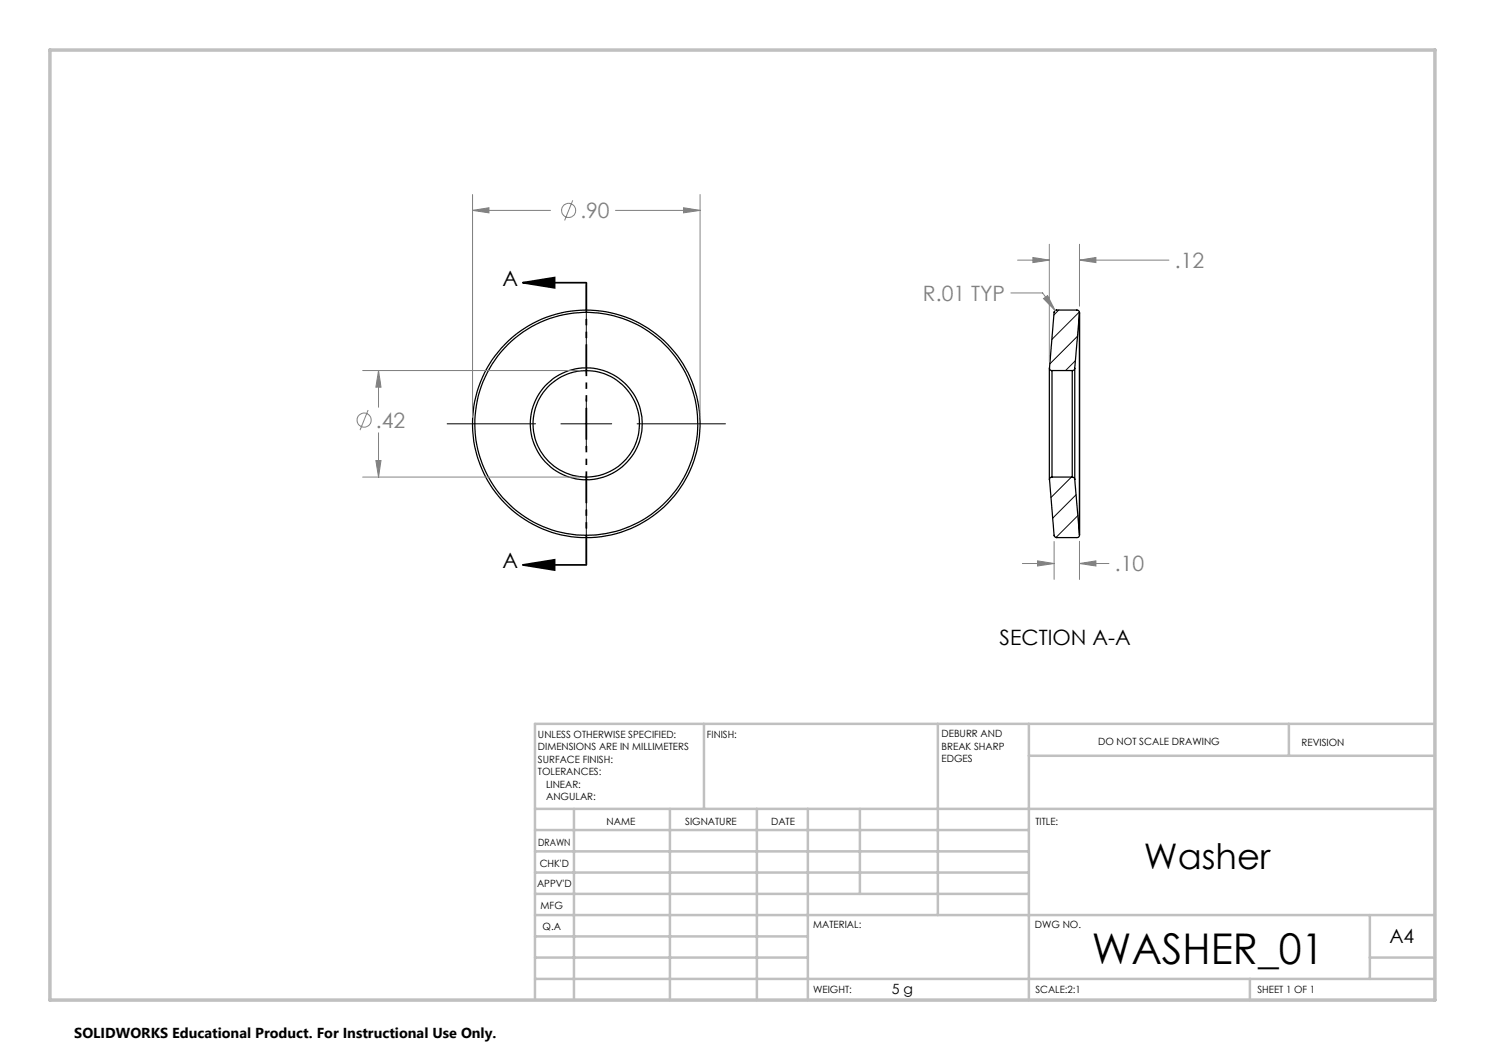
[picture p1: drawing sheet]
<svg xmlns="http://www.w3.org/2000/svg" width="297mm" height="210mm" viewBox="0 0 297 210" stroke-linecap="round" stroke-linejoin="round" font-family="sans-serif">
<g fill="none" stroke="#000" stroke-width=".25">
<path d="M209.9 73.6v22.3M210.4 74.1v21.3M210.4 74.1h4.1M214.5 74.1v21.3M214.9 73.7a.43 .43 0 0 1-.4 .4M214.9 73.7v22.2M215.9 62.5v44.5M215.9 62.6a.54 .54 0 0 0-.5-.6h-4.2l-.3 .3-1 11.3a.44 .44 0 0 0 .5 .5M215.9 62.6v44.4M215.9 62.6l-1 11.1M210.4 95.4a.44 .44 0 0 0-.5 .5l.9 11.3 .4 .3h4.2a.49 .49 0 0 0 .5-.5M210.4 95.4h4.1"/>
<path d="M214.5 95.4l.2 .1 .2 .4M214.9 95.9l1 11.1"/>
<circle cx="117.2" cy="84.8" r="10.6"/>
<circle cx="117.3" cy="84.8" r="22.8"/>
<circle cx="117.3" cy="84.8" r="22.3"/>
<circle cx="117.3" cy="84.8" r="11.2"/>
</g>
<g fill="none" stroke="#000" stroke-width=".2">
<path d="M117.3 56.9v17.7M117.3 79.7v10.1M211.7 62l-.9 1M215.1 72.1l-2 2M215.5 67.2l-5.6 5.6M215.9 62.4l-5.5 5.5M89.4 84.8h17.7M112.2 84.8h10.1M117.3 94.9v17.7M127.4 84.8h17.7M214.3 95.4l-4.1 4.1M215.2 98.9l-4.7 4.7"/>
<path d="M215.6 103.1l-4.4 4.4"/>
</g>
<g fill="none" stroke="#808080" stroke-width=".2">
<path d="M94.5 38.9v44.6M140 38.9v44.6M94.5 42.1l3.3-.6v1.1zM94.5 42.1h15.6M114.5 40.1l-1.6 4M123.1 42.1h16.9M136.7 41.5l3.3 .6-3.3 .5zM202.2 58.6h6.3l2.5 3.5M203.5 52h6.4M206.6 51.5l3.3 .5-3.3 .5zM208.7 59.7l.8-.6 1.5 3zM209.9 48.9v23.4"/>
<path d="M215.9 52l3.3-.5v1zM215.9 48.9v12.3M215.9 52h17.9M72.5 74.1h43.5M75.7 74.1l.5 3.3h-1zM75.7 74.1v7.3M72.5 95.4h43.5M73.6 82l-1.6 4M75.2 92.1h1l-.5 3.3zM75.7 86.6v8.8M204.5 112.7h6.3M207.5 112.2l3.3 .5-3.3 .5z"/>
<path d="M210.8 108.3v7.6M215.9 112.7l3.3-.5v1zM215.9 108.3v7.6M215.9 112.7h5.9"/>
<circle cx="113.7" cy="42.1" r="1.41"/>
<circle cx="72.8" cy="84" r="1.4"/>
</g>
<path d="M104.6 56.5l6.3-1v2.1zM104.6 56.5h12.7M104.6 113l6.3-1v2zM104.6 113h12.7" fill="none" stroke="#000" stroke-width=".35"/>
<path d="M117.3 56.5v56.5" fill="none" stroke="#000" stroke-width=".35" stroke-dasharray="6.3 1.3 1.3 1.3 1.3 1.3" stroke-dashoffset=".4" stroke-linecap="butt"/>
<g fill="none" stroke="#c0c0c0" stroke-width=".5">
<path d="M140.8 144.8v17M187.6 144.8v38.2M205.8 144.8v55.2M205.8 151.2h81.2M257.8 144.8v6.4M287 144.8h-180v55.2M107 161.8h180M107 178.8h98.8M107 174.5h98.8M107 170.3h98.8M107 166h98.8M114.8 161.8v38.2"/>
<path d="M134 161.8v38.2M151.4 161.8v38.2M161.6 161.8v38.2M172 161.8v17M107 195.8h180M107 191.5h54.6M107 187.3h54.6M107 183h180M250 195.8v4.2M274 191.5h13M274 183v12.8"/>
</g>
<path d="M10 10h277v190h-277z" fill="none" stroke="#c0c0c0" stroke-width=".7"/>
<path d="M104.6 56.5l6.3-1v2.1zM104.6 113l6.3-1v2z" fill="#000"/>
<path d="M94.5 42.1l3.3-.6v1.1zM136.7 41.5l3.3 .6-3.3 .5zM75.7 74.1l.5 3.3h-1zM75.2 92.1h1l-.5 3.3zM215.9 52l3.3-.5v1zM206.6 51.5l3.3 .5-3.3 .5zM215.9 112.7l3.3-.5v1zM207.5 112.2l3.3 .5-3.3 .5zM208.7 59.7l2.3 2.4-1.5-3z" fill="#808080"/>
<text font-size="8.5" x="218.3" y="192.7">WASHER_01</text>
<text font-size="7.1" x="228.8" y="173.9">Washer</text>
<g font-size="4.2" fill="#808080">
<text x="116.1" y="43.6">.90</text>
<text x="235" y="53.6">.12</text>
<text x="184.6" y="60.2">R.01 TYP</text>
<text x="75.2" y="85.6">.42</text>
<text x="223" y="114.3">.10</text>
</g>
<g font-size="4.2">
<text x="100.5" y="57.2">A</text>
<text x="100.5" y="113.7">A</text>
<text x="199.9" y="129.1">SECTION A-A</text>
</g>
<text font-size="3.9" x="277.9" y="188.5">A4</text>
<text font-size="2.9" x="14.9" y="207.6">SOLIDWORKS Educational Product. For Instructional Use Only.</text>
<text font-size="2.8" x="178.4" y="198.8">5 g</text>
<g font-size="2">
<text x="107.6" y="147.6">UNLESS OTHERWISE SPECIFIED:</text>
<text x="141.4" y="147.6">FINISH:</text>
<text x="188.3" y="147.5">DEBURR AND</text>
<text x="188.3" y="150">BREAK SHARP</text>
<text x="219.6" y="149">DO NOT SCALE DRAWING</text>
<text x="260.3" y="149.2">REVISION</text>
<text x="107.6" y="150.1">DIMENSIONS ARE IN MILLIMETERS</text>
<text x="107.6" y="152.6">SURFACE FINISH:</text>
<text x="107.6" y="155.1">TOLERANCES:</text>
<text x="188.3" y="152.5">EDGES</text>
<text x="109.2" y="157.6">LINEAR:</text>
<text x="109.2" y="160.1">ANGULAR:</text>
<text x="121.3" y="165">NAME</text>
<text x="137" y="164.9">SIGNATURE</text>
<text x="154.2" y="164.9">DATE</text>
<text x="207.1" y="164.9">TITLE:</text>
<text x="107.6" y="169.1">DRAWN</text>
<text x="107.9" y="173.3">CHK'D</text>
<text x="107.4" y="177.4">APPV'D</text>
<text x="108.1" y="181.8">MFG</text>
<text x="108.5" y="186">Q.A</text>
<text x="162.6" y="185.5">MATERIAL:</text>
<text x="207" y="185.5">DWG NO.</text>
<text x="162.6" y="198.5">WEIGHT:</text>
<text x="207.1" y="198.6">SCALE:2:1</text>
<text x="251.5" y="198.6">SHEET 1 OF 1</text>
</g>
</svg>
